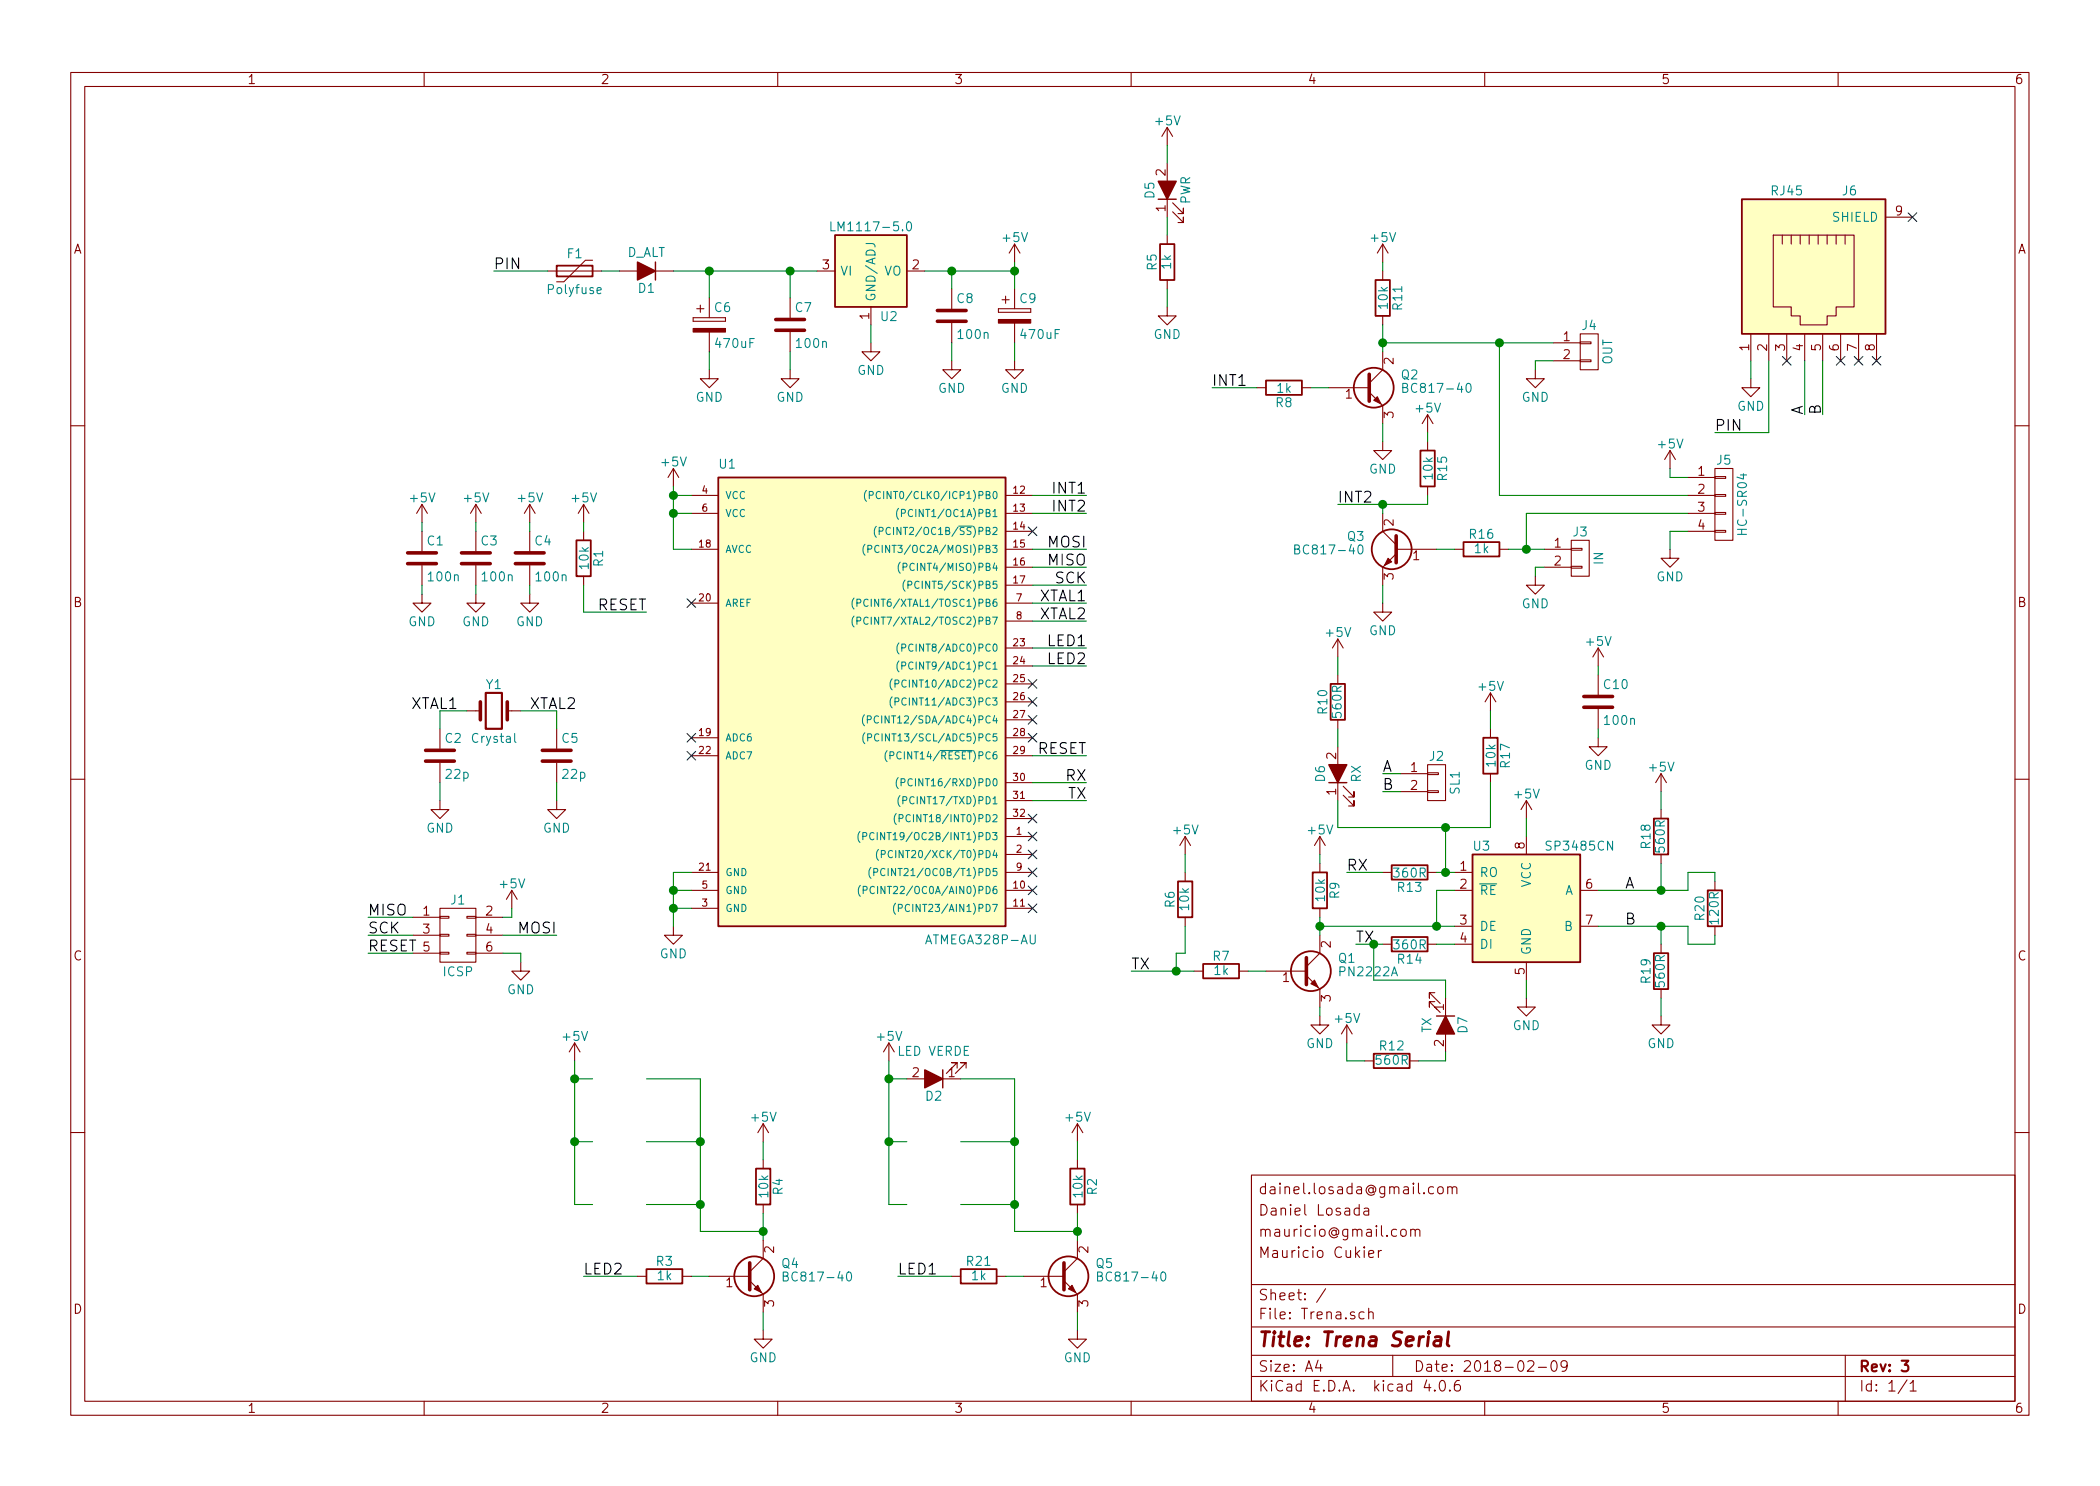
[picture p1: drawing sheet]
EESchema Schematic File Version 2
LIBS:power
LIBS:device
LIBS:transistors
LIBS:conn
LIBS:linear
LIBS:regul
LIBS:74xx
LIBS:cmos4000
LIBS:adc-dac
LIBS:memory
LIBS:xilinx
LIBS:microcontrollers
LIBS:dsp
LIBS:microchip
LIBS:analog_switches
LIBS:motorola
LIBS:texas
LIBS:intel
LIBS:audio
LIBS:interface
LIBS:digital-audio
LIBS:philips
LIBS:display
LIBS:cypress
LIBS:siliconi
LIBS:opto
LIBS:atmel
LIBS:contrib
LIBS:valves
LIBS:Trena-cache
EELAYER 25 0
EELAYER END
$Descr A4 11693 8268
encoding utf-8
Sheet 1 1
Title "Trena Serial"
Date "2018-02-09"
Rev "3"
Comp ""
Comment1 "Mauricio Cukier"
Comment2 "mauricio@gmail.com"
Comment3 "Daniel Losada"
Comment4 "dainel.losada@gmail.com"
$EndDescr
$Comp
L ATMEGA328P-AU U1
U 1 1
P 4750 3850
F 0 "U1" H 4000 5100 50  0000 L BNN
F 1 "ATMEGA328P-AU" H 5150 2450 50  0000 L BNN
F 2 "w_smd_lqfp:lqfp32" H 4750 3850 50  0001 C CIN
F 3 "" H 4750 3850 50  0001 C CNN
	1    4750 3850
	1    0    0    -1  
$EndComp
$Comp
L Polyfuse F1
U 1 1
P 3200 1500
F 0 "F1" V 3100 1500 50  0000 C CNN
F 1 "Polyfuse" V 3300 1500 50  0000 C CNN
F 2 "w_smd_resistors:r_1210" H 3250 1300 50  0001 L CNN
F 3 "" H 3200 1500 50  0001 C CNN
	1    3200 1500
	0    1    1    0   
$EndComp
$Comp
L D_ALT D1
U 1 1
P 3600 1500
F 0 "D1" H 3600 1600 50  0000 C CNN
F 1 "D_ALT" H 3600 1400 50  0000 C CNN
F 2 "w_smd_diode:do219ab" H 3600 1500 50  0001 C CNN
F 3 "" H 3600 1500 50  0001 C CNN
	1    3600 1500
	-1   0    0    1   
$EndComp
$Comp
L CP C6
U 1 1
P 3950 1800
F 0 "C6" H 3975 1900 50  0000 L CNN
F 1 "470uF" H 3975 1700 50  0000 L CNN
F 2 "w_capacitors:CP_8x11.5mm" H 3988 1650 50  0001 C CNN
F 3 "" H 3950 1800 50  0001 C CNN
	1    3950 1800
	1    0    0    -1  
$EndComp
$Comp
L GND #PWR01
U 1 1
P 3950 2050
F 0 "#PWR01" H 3950 1800 50  0001 C CNN
F 1 "GND" H 3950 1900 50  0000 C CNN
F 2 "" H 3950 2050 50  0001 C CNN
F 3 "" H 3950 2050 50  0001 C CNN
	1    3950 2050
	1    0    0    -1  
$EndComp
$Comp
L C C7
U 1 1
P 4400 1800
F 0 "C7" H 4425 1900 50  0000 L CNN
F 1 "100n" H 4425 1700 50  0000 L CNN
F 2 "w_smd_cap:c_0805" H 4438 1650 50  0001 C CNN
F 3 "" H 4400 1800 50  0001 C CNN
	1    4400 1800
	1    0    0    -1  
$EndComp
$Comp
L GND #PWR02
U 1 1
P 4400 2050
F 0 "#PWR02" H 4400 1800 50  0001 C CNN
F 1 "GND" H 4400 1900 50  0000 C CNN
F 2 "" H 4400 2050 50  0001 C CNN
F 3 "" H 4400 2050 50  0001 C CNN
	1    4400 2050
	1    0    0    -1  
$EndComp
$Comp
L LM1117-5.0 U2
U 1 1
P 4850 1500
F 0 "U2" H 4950 1250 50  0000 C CNN
F 1 "LM1117-5.0" H 4850 1750 50  0000 C CNN
F 2 "w_smd_trans:sot223" H 4850 1500 50  0001 C CNN
F 3 "" H 4850 1500 50  0001 C CNN
	1    4850 1500
	1    0    0    -1  
$EndComp
$Comp
L GND #PWR03
U 1 1
P 4850 1900
F 0 "#PWR03" H 4850 1650 50  0001 C CNN
F 1 "GND" H 4850 1750 50  0000 C CNN
F 2 "" H 4850 1900 50  0001 C CNN
F 3 "" H 4850 1900 50  0001 C CNN
	1    4850 1900
	1    0    0    -1  
$EndComp
$Comp
L C C8
U 1 1
P 5300 1750
F 0 "C8" H 5325 1850 50  0000 L CNN
F 1 "100n" H 5325 1650 50  0000 L CNN
F 2 "w_smd_cap:c_0805" H 5338 1600 50  0001 C CNN
F 3 "" H 5300 1750 50  0001 C CNN
	1    5300 1750
	1    0    0    -1  
$EndComp
$Comp
L GND #PWR04
U 1 1
P 5300 2000
F 0 "#PWR04" H 5300 1750 50  0001 C CNN
F 1 "GND" H 5300 1850 50  0000 C CNN
F 2 "" H 5300 2000 50  0001 C CNN
F 3 "" H 5300 2000 50  0001 C CNN
	1    5300 2000
	1    0    0    -1  
$EndComp
$Comp
L CP C9
U 1 1
P 5650 1750
F 0 "C9" H 5675 1850 50  0000 L CNN
F 1 "470uF" H 5675 1650 50  0000 L CNN
F 2 "w_capacitors:CP_5x7mm" H 5688 1600 50  0001 C CNN
F 3 "" H 5650 1750 50  0001 C CNN
	1    5650 1750
	1    0    0    -1  
$EndComp
$Comp
L GND #PWR05
U 1 1
P 5650 2000
F 0 "#PWR05" H 5650 1750 50  0001 C CNN
F 1 "GND" H 5650 1850 50  0000 C CNN
F 2 "" H 5650 2000 50  0001 C CNN
F 3 "" H 5650 2000 50  0001 C CNN
	1    5650 2000
	1    0    0    -1  
$EndComp
$Comp
L +5V #PWR06
U 1 1
P 5650 1450
F 0 "#PWR06" H 5650 1300 50  0001 C CNN
F 1 "+5V" H 5650 1590 50  0000 C CNN
F 2 "" H 5650 1450 50  0001 C CNN
F 3 "" H 5650 1450 50  0001 C CNN
	1    5650 1450
	1    0    0    -1  
$EndComp
$Comp
L +5V #PWR07
U 1 1
P 3750 2700
F 0 "#PWR07" H 3750 2550 50  0001 C CNN
F 1 "+5V" H 3750 2840 50  0000 C CNN
F 2 "" H 3750 2700 50  0001 C CNN
F 3 "" H 3750 2700 50  0001 C CNN
	1    3750 2700
	1    0    0    -1  
$EndComp
NoConn ~ 3850 3350
NoConn ~ 3850 4100
NoConn ~ 3850 4200
$Comp
L GND #PWR08
U 1 1
P 3750 5150
F 0 "#PWR08" H 3750 4900 50  0001 C CNN
F 1 "GND" H 3750 5000 50  0000 C CNN
F 2 "" H 3750 5150 50  0001 C CNN
F 3 "" H 3750 5150 50  0001 C CNN
	1    3750 5150
	1    0    0    -1  
$EndComp
NoConn ~ 5750 2950
Text Label 6050 3050 2    60   ~ 0
MOSI
Text Label 6050 3150 2    60   ~ 0
MISO
Text Label 6050 3250 2    60   ~ 0
SCK
Text Label 6050 4200 2    60   ~ 0
RESET
Text Label 6050 4350 2    60   ~ 0
RX
Text Label 6050 4450 2    60   ~ 0
TX
Text Label 6050 2850 2    60   ~ 0
INT2
NoConn ~ 5750 4850
NoConn ~ 5750 4750
NoConn ~ 5750 4650
NoConn ~ 5750 4550
$Comp
L C C4
U 1 1
P 2950 3100
F 0 "C4" H 2975 3200 50  0000 L CNN
F 1 "100n" H 2975 3000 50  0000 L CNN
F 2 "w_smd_cap:c_0805" H 2988 2950 50  0001 C CNN
F 3 "" H 2950 3100 50  0001 C CNN
	1    2950 3100
	1    0    0    -1  
$EndComp
$Comp
L GND #PWR09
U 1 1
P 2950 3300
F 0 "#PWR09" H 2950 3050 50  0001 C CNN
F 1 "GND" H 2950 3150 50  0000 C CNN
F 2 "" H 2950 3300 50  0001 C CNN
F 3 "" H 2950 3300 50  0001 C CNN
	1    2950 3300
	1    0    0    -1  
$EndComp
$Comp
L +5V #PWR010
U 1 1
P 2950 2900
F 0 "#PWR010" H 2950 2750 50  0001 C CNN
F 1 "+5V" H 2950 3040 50  0000 C CNN
F 2 "" H 2950 2900 50  0001 C CNN
F 3 "" H 2950 2900 50  0001 C CNN
	1    2950 2900
	1    0    0    -1  
$EndComp
$Comp
L C C3
U 1 1
P 2650 3100
F 0 "C3" H 2675 3200 50  0000 L CNN
F 1 "100n" H 2675 3000 50  0000 L CNN
F 2 "w_smd_cap:c_0805" H 2688 2950 50  0001 C CNN
F 3 "" H 2650 3100 50  0001 C CNN
	1    2650 3100
	1    0    0    -1  
$EndComp
$Comp
L GND #PWR011
U 1 1
P 2650 3300
F 0 "#PWR011" H 2650 3050 50  0001 C CNN
F 1 "GND" H 2650 3150 50  0000 C CNN
F 2 "" H 2650 3300 50  0001 C CNN
F 3 "" H 2650 3300 50  0001 C CNN
	1    2650 3300
	1    0    0    -1  
$EndComp
$Comp
L +5V #PWR012
U 1 1
P 2650 2900
F 0 "#PWR012" H 2650 2750 50  0001 C CNN
F 1 "+5V" H 2650 3040 50  0000 C CNN
F 2 "" H 2650 2900 50  0001 C CNN
F 3 "" H 2650 2900 50  0001 C CNN
	1    2650 2900
	1    0    0    -1  
$EndComp
$Comp
L C C1
U 1 1
P 2350 3100
F 0 "C1" H 2375 3200 50  0000 L CNN
F 1 "100n" H 2375 3000 50  0000 L CNN
F 2 "w_smd_cap:c_0805" H 2388 2950 50  0001 C CNN
F 3 "" H 2350 3100 50  0001 C CNN
	1    2350 3100
	1    0    0    -1  
$EndComp
$Comp
L GND #PWR013
U 1 1
P 2350 3300
F 0 "#PWR013" H 2350 3050 50  0001 C CNN
F 1 "GND" H 2350 3150 50  0000 C CNN
F 2 "" H 2350 3300 50  0001 C CNN
F 3 "" H 2350 3300 50  0001 C CNN
	1    2350 3300
	1    0    0    -1  
$EndComp
$Comp
L +5V #PWR014
U 1 1
P 2350 2900
F 0 "#PWR014" H 2350 2750 50  0001 C CNN
F 1 "+5V" H 2350 3040 50  0000 C CNN
F 2 "" H 2350 2900 50  0001 C CNN
F 3 "" H 2350 2900 50  0001 C CNN
	1    2350 2900
	1    0    0    -1  
$EndComp
$Comp
L Crystal Y1
U 1 1
P 2750 3950
F 0 "Y1" H 2750 4100 50  0000 C CNN
F 1 "Crystal" H 2750 3800 50  0000 C CNN
F 2 "w_crystal:crystal_hc-49%2fsmd" H 2750 3950 50  0001 C CNN
F 3 "" H 2750 3950 50  0001 C CNN
	1    2750 3950
	1    0    0    -1  
$EndComp
$Comp
L C C2
U 1 1
P 2450 4200
F 0 "C2" H 2475 4300 50  0000 L CNN
F 1 "22p" H 2475 4100 50  0000 L CNN
F 2 "w_smd_cap:c_0805" H 2488 4050 50  0001 C CNN
F 3 "" H 2450 4200 50  0001 C CNN
	1    2450 4200
	1    0    0    -1  
$EndComp
$Comp
L GND #PWR015
U 1 1
P 2450 4450
F 0 "#PWR015" H 2450 4200 50  0001 C CNN
F 1 "GND" H 2450 4300 50  0000 C CNN
F 2 "" H 2450 4450 50  0001 C CNN
F 3 "" H 2450 4450 50  0001 C CNN
	1    2450 4450
	1    0    0    -1  
$EndComp
$Comp
L C C5
U 1 1
P 3100 4200
F 0 "C5" H 3125 4300 50  0000 L CNN
F 1 "22p" H 3125 4100 50  0000 L CNN
F 2 "w_smd_cap:c_0805" H 3138 4050 50  0001 C CNN
F 3 "" H 3100 4200 50  0001 C CNN
	1    3100 4200
	1    0    0    -1  
$EndComp
$Comp
L GND #PWR016
U 1 1
P 3100 4450
F 0 "#PWR016" H 3100 4200 50  0001 C CNN
F 1 "GND" H 3100 4300 50  0000 C CNN
F 2 "" H 3100 4450 50  0001 C CNN
F 3 "" H 3100 4450 50  0001 C CNN
	1    3100 4450
	1    0    0    -1  
$EndComp
Text Label 2950 3950 0    60   ~ 0
XTAL2
Text Label 2550 3950 2    60   ~ 0
XTAL1
Text Label 6050 3350 2    60   ~ 0
XTAL1
Text Label 6050 3450 2    60   ~ 0
XTAL2
$Comp
L CONN_02X03 J1
U 1 1
P 2550 5200
F 0 "J1" H 2550 5400 50  0000 C CNN
F 1 "ICSP" H 2550 5000 50  0000 C CNN
F 2 "w_pin_strip:pin_strip_3x2" H 2550 4000 50  0001 C CNN
F 3 "" H 2550 4000 50  0001 C CNN
	1    2550 5200
	1    0    0    -1  
$EndComp
Text Label 2050 5100 0    60   ~ 0
MISO
Text Label 3100 5200 2    60   ~ 0
MOSI
$Comp
L GND #PWR017
U 1 1
P 2900 5350
F 0 "#PWR017" H 2900 5100 50  0001 C CNN
F 1 "GND" H 2900 5200 50  0000 C CNN
F 2 "" H 2900 5350 50  0001 C CNN
F 3 "" H 2900 5350 50  0001 C CNN
	1    2900 5350
	1    0    0    -1  
$EndComp
$Comp
L +5V #PWR018
U 1 1
P 2850 5050
F 0 "#PWR018" H 2850 4900 50  0001 C CNN
F 1 "+5V" H 2850 5190 50  0000 C CNN
F 2 "" H 2850 5050 50  0001 C CNN
F 3 "" H 2850 5050 50  0001 C CNN
	1    2850 5050
	1    0    0    -1  
$EndComp
Text Label 2050 5200 0    60   ~ 0
SCK
Text Label 2050 5300 0    60   ~ 0
RESET
$Comp
L R R1
U 1 1
P 3250 3100
F 0 "R1" V 3330 3100 50  0000 C CNN
F 1 "10k" V 3250 3100 50  0000 C CNN
F 2 "w_smd_resistors:r_0805" V 3180 3100 50  0001 C CNN
F 3 "" H 3250 3100 50  0001 C CNN
	1    3250 3100
	1    0    0    -1  
$EndComp
$Comp
L +5V #PWR019
U 1 1
P 3250 2900
F 0 "#PWR019" H 3250 2750 50  0001 C CNN
F 1 "+5V" H 3250 3040 50  0000 C CNN
F 2 "" H 3250 2900 50  0001 C CNN
F 3 "" H 3250 2900 50  0001 C CNN
	1    3250 2900
	1    0    0    -1  
$EndComp
Text Label 3600 3400 2    60   ~ 0
RESET
$Comp
L Q_NPN_BCE Q2
U 1 1
P 7600 2150
F 0 "Q2" H 7800 2225 50  0000 L CNN
F 1 "BC817-40" H 7800 2150 50  0000 L CNN
F 2 "w_smd_trans:sot23" H 7800 2075 50  0001 L CIN
F 3 "" H 7600 2150 50  0001 L CNN
	1    7600 2150
	1    0    0    -1  
$EndComp
$Comp
L R R8
U 1 1
P 7150 2150
F 0 "R8" V 7230 2150 50  0000 C CNN
F 1 "1k" V 7150 2150 50  0000 C CNN
F 2 "w_smd_resistors:r_0805" V 7080 2150 50  0001 C CNN
F 3 "" H 7150 2150 50  0001 C CNN
	1    7150 2150
	0    1    1    0   
$EndComp
$Comp
L GND #PWR020
U 1 1
P 7700 2450
F 0 "#PWR020" H 7700 2200 50  0001 C CNN
F 1 "GND" H 7700 2300 50  0000 C CNN
F 2 "" H 7700 2450 50  0001 C CNN
F 3 "" H 7700 2450 50  0001 C CNN
	1    7700 2450
	1    0    0    -1  
$EndComp
$Comp
L R R11
U 1 1
P 7700 1650
F 0 "R11" V 7780 1650 50  0000 C CNN
F 1 "10k" V 7700 1650 50  0000 C CNN
F 2 "w_smd_resistors:r_0805" V 7630 1650 50  0001 C CNN
F 3 "" H 7700 1650 50  0001 C CNN
	1    7700 1650
	1    0    0    -1  
$EndComp
$Comp
L +5V #PWR021
U 1 1
P 7700 1450
F 0 "#PWR021" H 7700 1300 50  0001 C CNN
F 1 "+5V" H 7700 1590 50  0000 C CNN
F 2 "" H 7700 1450 50  0001 C CNN
F 3 "" H 7700 1450 50  0001 C CNN
	1    7700 1450
	1    0    0    -1  
$EndComp
$Comp
L Q_NPN_BCE Q1
U 1 1
P 7250 5400
F 0 "Q1" H 7450 5475 50  0000 L CNN
F 1 "PN2222A" H 7450 5400 50  0000 L CNN
F 2 "w_smd_trans:sot23" H 7450 5325 50  0001 L CIN
F 3 "" H 7250 5400 50  0001 L CNN
	1    7250 5400
	1    0    0    -1  
$EndComp
Text Label 6050 2750 2    60   ~ 0
INT1
NoConn ~ 5750 4950
NoConn ~ 5750 5050
Text Label 6750 2150 0    60   ~ 0
INT1
$Comp
L Q_NPN_BCE Q3
U 1 1
P 7800 3050
F 0 "Q3" H 8000 3125 50  0000 L CNN
F 1 "BC817-40" H 8000 3050 50  0000 L CNN
F 2 "w_smd_trans:sot23" H 8000 2975 50  0001 L CIN
F 3 "" H 7800 3050 50  0001 L CNN
	1    7800 3050
	-1   0    0    -1  
$EndComp
$Comp
L R R16
U 1 1
P 8250 3050
F 0 "R16" V 8330 3050 50  0000 C CNN
F 1 "1k" V 8250 3050 50  0000 C CNN
F 2 "w_smd_resistors:r_0805" V 8180 3050 50  0001 C CNN
F 3 "" H 8250 3050 50  0001 C CNN
	1    8250 3050
	0    -1   -1   0   
$EndComp
$Comp
L GND #PWR022
U 1 1
P 7700 3350
F 0 "#PWR022" H 7700 3100 50  0001 C CNN
F 1 "GND" H 7700 3200 50  0000 C CNN
F 2 "" H 7700 3350 50  0001 C CNN
F 3 "" H 7700 3350 50  0001 C CNN
	1    7700 3350
	1    0    0    -1  
$EndComp
$Comp
L R R15
U 1 1
P 7950 2600
F 0 "R15" V 8030 2600 50  0000 C CNN
F 1 "10k" V 7950 2600 50  0000 C CNN
F 2 "w_smd_resistors:r_0805" V 7880 2600 50  0001 C CNN
F 3 "" H 7950 2600 50  0001 C CNN
	1    7950 2600
	1    0    0    -1  
$EndComp
$Comp
L +5V #PWR023
U 1 1
P 7950 2400
F 0 "#PWR023" H 7950 2250 50  0001 C CNN
F 1 "+5V" H 7950 2540 50  0000 C CNN
F 2 "" H 7950 2400 50  0001 C CNN
F 3 "" H 7950 2400 50  0001 C CNN
	1    7950 2400
	1    0    0    -1  
$EndComp
Text Label 7450 2800 0    60   ~ 0
INT2
$Comp
L R R7
U 1 1
P 6800 5400
F 0 "R7" V 6880 5400 50  0000 C CNN
F 1 "1k" V 6800 5400 50  0000 C CNN
F 2 "w_smd_resistors:r_0805" V 6730 5400 50  0001 C CNN
F 3 "" H 6800 5400 50  0001 C CNN
	1    6800 5400
	0    -1   -1   0   
$EndComp
Text Label 6300 5400 0    60   ~ 0
TX
$Comp
L GND #PWR024
U 1 1
P 7350 5650
F 0 "#PWR024" H 7350 5400 50  0001 C CNN
F 1 "GND" H 7350 5500 50  0000 C CNN
F 2 "" H 7350 5650 50  0001 C CNN
F 3 "" H 7350 5650 50  0001 C CNN
	1    7350 5650
	1    0    0    -1  
$EndComp
$Comp
L R R9
U 1 1
P 7350 4950
F 0 "R9" V 7430 4950 50  0000 C CNN
F 1 "10k" V 7350 4950 50  0000 C CNN
F 2 "w_smd_resistors:r_0805" V 7280 4950 50  0001 C CNN
F 3 "" H 7350 4950 50  0001 C CNN
	1    7350 4950
	1    0    0    -1  
$EndComp
$Comp
L +5V #PWR025
U 1 1
P 7350 4750
F 0 "#PWR025" H 7350 4600 50  0001 C CNN
F 1 "+5V" H 7350 4890 50  0000 C CNN
F 2 "" H 7350 4750 50  0001 C CNN
F 3 "" H 7350 4750 50  0001 C CNN
	1    7350 4750
	1    0    0    -1  
$EndComp
$Comp
L SP3485CN U3
U 1 1
P 8500 5050
F 0 "U3" H 8200 5400 50  0000 L CNN
F 1 "SP3485CN" H 8600 5400 50  0000 L CNN
F 2 "w_smd_dil:so-8" H 9550 4700 50  0001 C CIN
F 3 "" H 8500 5050 50  0001 C CNN
	1    8500 5050
	1    0    0    -1  
$EndComp
$Comp
L R R13
U 1 1
P 7850 4850
F 0 "R13" V 7930 4850 50  0000 C CNN
F 1 "360R" V 7850 4850 50  0000 C CNN
F 2 "w_smd_resistors:r_0805" V 7780 4850 50  0001 C CNN
F 3 "" H 7850 4850 50  0001 C CNN
	1    7850 4850
	0    1    1    0   
$EndComp
$Comp
L R R14
U 1 1
P 7850 5250
F 0 "R14" V 7930 5250 50  0000 C CNN
F 1 "360R" V 7850 5250 50  0000 C CNN
F 2 "w_smd_resistors:r_0805" V 7780 5250 50  0001 C CNN
F 3 "" H 7850 5250 50  0001 C CNN
	1    7850 5250
	0    1    1    0   
$EndComp
Text Label 7550 5250 0    60   ~ 0
TX
Text Label 7500 4850 0    60   ~ 0
RX
$Comp
L GND #PWR026
U 1 1
P 8500 5550
F 0 "#PWR026" H 8500 5300 50  0001 C CNN
F 1 "GND" H 8500 5400 50  0000 C CNN
F 2 "" H 8500 5550 50  0001 C CNN
F 3 "" H 8500 5550 50  0001 C CNN
	1    8500 5550
	1    0    0    -1  
$EndComp
$Comp
L +5V #PWR027
U 1 1
P 8500 4550
F 0 "#PWR027" H 8500 4400 50  0001 C CNN
F 1 "+5V" H 8500 4690 50  0000 C CNN
F 2 "" H 8500 4550 50  0001 C CNN
F 3 "" H 8500 4550 50  0001 C CNN
	1    8500 4550
	1    0    0    -1  
$EndComp
$Comp
L C C10
U 1 1
P 8900 3900
F 0 "C10" H 8925 4000 50  0000 L CNN
F 1 "100n" H 8925 3800 50  0000 L CNN
F 2 "w_smd_cap:c_0805" H 8938 3750 50  0001 C CNN
F 3 "" H 8900 3900 50  0001 C CNN
	1    8900 3900
	1    0    0    -1  
$EndComp
$Comp
L GND #PWR028
U 1 1
P 8900 4100
F 0 "#PWR028" H 8900 3850 50  0001 C CNN
F 1 "GND" H 8900 3950 50  0000 C CNN
F 2 "" H 8900 4100 50  0001 C CNN
F 3 "" H 8900 4100 50  0001 C CNN
	1    8900 4100
	1    0    0    -1  
$EndComp
$Comp
L +5V #PWR029
U 1 1
P 8900 3700
F 0 "#PWR029" H 8900 3550 50  0001 C CNN
F 1 "+5V" H 8900 3840 50  0000 C CNN
F 2 "" H 8900 3700 50  0001 C CNN
F 3 "" H 8900 3700 50  0001 C CNN
	1    8900 3700
	1    0    0    -1  
$EndComp
$Comp
L R R18
U 1 1
P 9250 4650
F 0 "R18" V 9330 4650 50  0000 C CNN
F 1 "560R" V 9250 4650 50  0000 C CNN
F 2 "w_smd_resistors:r_0805" V 9180 4650 50  0001 C CNN
F 3 "" H 9250 4650 50  0001 C CNN
	1    9250 4650
	-1   0    0    1   
$EndComp
$Comp
L +5V #PWR030
U 1 1
P 9250 4400
F 0 "#PWR030" H 9250 4250 50  0001 C CNN
F 1 "+5V" H 9250 4540 50  0000 C CNN
F 2 "" H 9250 4400 50  0001 C CNN
F 3 "" H 9250 4400 50  0001 C CNN
	1    9250 4400
	1    0    0    -1  
$EndComp
$Comp
L R R20
U 1 1
P 9550 5050
F 0 "R20" V 9630 5050 50  0000 C CNN
F 1 "120R" V 9550 5050 50  0000 C CNN
F 2 "w_smd_resistors:r_0805" V 9480 5050 50  0001 C CNN
F 3 "" H 9550 5050 50  0001 C CNN
	1    9550 5050
	-1   0    0    1   
$EndComp
$Comp
L R R19
U 1 1
P 9250 5400
F 0 "R19" V 9330 5400 50  0000 C CNN
F 1 "560R" V 9250 5400 50  0000 C CNN
F 2 "w_smd_resistors:r_0805" V 9180 5400 50  0001 C CNN
F 3 "" H 9250 5400 50  0001 C CNN
	1    9250 5400
	-1   0    0    1   
$EndComp
$Comp
L GND #PWR031
U 1 1
P 9250 5650
F 0 "#PWR031" H 9250 5400 50  0001 C CNN
F 1 "GND" H 9250 5500 50  0000 C CNN
F 2 "" H 9250 5650 50  0001 C CNN
F 3 "" H 9250 5650 50  0001 C CNN
	1    9250 5650
	1    0    0    -1  
$EndComp
Text Label 9050 4950 0    60   ~ 0
A
Text Label 9050 5150 0    60   ~ 0
B
$Comp
L CONN_01X02 J2
U 1 1
P 8000 4350
F 0 "J2" H 8000 4500 50  0000 C CNN
F 1 "SL1" V 8100 4350 50  0000 C CNN
F 2 "w_pin_strip:pin_socket_2" H 8000 4350 50  0001 C CNN
F 3 "" H 8000 4350 50  0001 C CNN
	1    8000 4350
	1    0    0    -1  
$EndComp
Text Label 7700 4300 0    60   ~ 0
A
Text Label 7700 4400 0    60   ~ 0
B
$Comp
L CONN_01X02 J4
U 1 1
P 8850 1950
F 0 "J4" H 8850 2100 50  0000 C CNN
F 1 "OUT" V 8950 1950 50  0000 C CNN
F 2 "w_pin_strip:pin_socket_2" H 8850 1950 50  0001 C CNN
F 3 "" H 8850 1950 50  0001 C CNN
	1    8850 1950
	1    0    0    -1  
$EndComp
$Comp
L GND #PWR032
U 1 1
P 8550 2050
F 0 "#PWR032" H 8550 1800 50  0001 C CNN
F 1 "GND" H 8550 1900 50  0000 C CNN
F 2 "" H 8550 2050 50  0001 C CNN
F 3 "" H 8550 2050 50  0001 C CNN
	1    8550 2050
	1    0    0    -1  
$EndComp
$Comp
L CONN_01X02 J3
U 1 1
P 8800 3100
F 0 "J3" H 8800 3250 50  0000 C CNN
F 1 "IN" V 8900 3100 50  0000 C CNN
F 2 "w_pin_strip:pin_socket_2" H 8800 3100 50  0001 C CNN
F 3 "" H 8800 3100 50  0001 C CNN
	1    8800 3100
	1    0    0    -1  
$EndComp
$Comp
L GND #PWR033
U 1 1
P 8550 3200
F 0 "#PWR033" H 8550 2950 50  0001 C CNN
F 1 "GND" H 8550 3050 50  0000 C CNN
F 2 "" H 8550 3200 50  0001 C CNN
F 3 "" H 8550 3200 50  0001 C CNN
	1    8550 3200
	1    0    0    -1  
$EndComp
Text Label 6050 3600 2    60   ~ 0
LED1
Text Label 6050 3700 2    60   ~ 0
LED2
$Comp
L LED_ALT D2
U 1 1
P 5200 6000
F 0 "D2" H 5200 6100 50  0000 C CNN
F 1 "LED VERDE" H 5200 5850 50  0000 C CNN
F 2 "w_smd_leds:Led_0805" H 5200 6000 50  0001 C CNN
F 3 "" H 5200 6000 50  0001 C CNN
	1    5200 6000
	-1   0    0    1   
$EndComp
Text Label 5000 7100 0    60   ~ 0
LED1
$Comp
L LED_ALT D7
U 1 1
P 8050 5700
F 0 "D7" H 8050 5800 50  0000 C CNN
F 1 "TX" H 8050 5600 50  0000 C CNN
F 2 "w_smd_leds:Led_0805" H 8050 5700 50  0001 C CNN
F 3 "" H 8050 5700 50  0001 C CNN
	1    8050 5700
	0    1    1    0   
$EndComp
$Comp
L R R10
U 1 1
P 7450 3900
F 0 "R10" V 7530 3900 50  0000 C CNN
F 1 "560R" V 7450 3900 50  0000 C CNN
F 2 "w_smd_resistors:r_0805" V 7380 3900 50  0001 C CNN
F 3 "" H 7450 3900 50  0001 C CNN
	1    7450 3900
	-1   0    0    1   
$EndComp
$Comp
L +5V #PWR034
U 1 1
P 7450 3650
F 0 "#PWR034" H 7450 3500 50  0001 C CNN
F 1 "+5V" H 7450 3790 50  0000 C CNN
F 2 "" H 7450 3650 50  0001 C CNN
F 3 "" H 7450 3650 50  0001 C CNN
	1    7450 3650
	1    0    0    -1  
$EndComp
$Comp
L R R17
U 1 1
P 8300 4200
F 0 "R17" V 8380 4200 50  0000 C CNN
F 1 "10k" V 8300 4200 50  0000 C CNN
F 2 "w_smd_resistors:r_0805" V 8230 4200 50  0001 C CNN
F 3 "" H 8300 4200 50  0001 C CNN
	1    8300 4200
	1    0    0    -1  
$EndComp
$Comp
L +5V #PWR035
U 1 1
P 8300 3950
F 0 "#PWR035" H 8300 3800 50  0001 C CNN
F 1 "+5V" H 8300 4090 50  0000 C CNN
F 2 "" H 8300 3950 50  0001 C CNN
F 3 "" H 8300 3950 50  0001 C CNN
	1    8300 3950
	1    0    0    -1  
$EndComp
$Comp
L LED_ALT D6
U 1 1
P 7450 4300
F 0 "D6" H 7450 4400 50  0000 C CNN
F 1 "RX" H 7450 4200 50  0000 C CNN
F 2 "w_smd_leds:Led_0805" H 7450 4300 50  0001 C CNN
F 3 "" H 7450 4300 50  0001 C CNN
	1    7450 4300
	0    -1   -1   0   
$EndComp
$Comp
L R R12
U 1 1
P 7750 5900
F 0 "R12" V 7830 5900 50  0000 C CNN
F 1 "560R" V 7750 5900 50  0000 C CNN
F 2 "w_smd_resistors:r_0805" V 7680 5900 50  0001 C CNN
F 3 "" H 7750 5900 50  0001 C CNN
	1    7750 5900
	0    -1   -1   0   
$EndComp
$Comp
L +5V #PWR036
U 1 1
P 7500 5800
F 0 "#PWR036" H 7500 5650 50  0001 C CNN
F 1 "+5V" H 7500 5940 50  0000 C CNN
F 2 "" H 7500 5800 50  0001 C CNN
F 3 "" H 7500 5800 50  0001 C CNN
	1    7500 5800
	1    0    0    -1  
$EndComp
$Comp
L R R6
U 1 1
P 6600 5000
F 0 "R6" V 6680 5000 50  0000 C CNN
F 1 "10k" V 6600 5000 50  0000 C CNN
F 2 "w_smd_resistors:r_0805" V 6530 5000 50  0001 C CNN
F 3 "" H 6600 5000 50  0001 C CNN
	1    6600 5000
	-1   0    0    1   
$EndComp
$Comp
L +5V #PWR037
U 1 1
P 6600 4750
F 0 "#PWR037" H 6600 4600 50  0001 C CNN
F 1 "+5V" H 6600 4890 50  0000 C CNN
F 2 "" H 6600 4750 50  0001 C CNN
F 3 "" H 6600 4750 50  0001 C CNN
	1    6600 4750
	1    0    0    -1  
$EndComp
$Comp
L RJ45 J6
U 1 1
P 10100 1550
F 0 "J6" H 10300 2050 50  0000 C CNN
F 1 "RJ45" H 9950 2050 50  0000 C CNN
F 2 "w_conn_pc:rj45-shield" H 10100 1550 50  0001 C CNN
F 3 "" H 10100 1550 50  0001 C CNN
	1    10100 1550
	1    0    0    -1  
$EndComp
Text Label 10050 2300 1    60   ~ 0
A
Text Label 10150 2300 1    60   ~ 0
B
$Comp
L GND #PWR038
U 1 1
P 9750 2100
F 0 "#PWR038" H 9750 1850 50  0001 C CNN
F 1 "GND" H 9750 1950 50  0000 C CNN
F 2 "" H 9750 2100 50  0001 C CNN
F 3 "" H 9750 2100 50  0001 C CNN
	1    9750 2100
	1    0    0    -1  
$EndComp
Text Label 2750 1500 0    60   ~ 0
PIN
Text Label 9550 2400 0    60   ~ 0
PIN
NoConn ~ 9950 2000
NoConn ~ 10250 2000
NoConn ~ 10350 2000
NoConn ~ 10450 2000
$Comp
L LED_ALT D5
U 1 1
P 6500 1050
F 0 "D5" H 6500 1150 50  0000 C CNN
F 1 "PWR" H 6500 950 50  0000 C CNN
F 2 "w_smd_leds:Led_0805" H 6500 1050 50  0001 C CNN
F 3 "" H 6500 1050 50  0001 C CNN
	1    6500 1050
	0    -1   -1   0   
$EndComp
$Comp
L R R5
U 1 1
P 6500 1450
F 0 "R5" V 6580 1450 50  0000 C CNN
F 1 "1k" V 6500 1450 50  0000 C CNN
F 2 "w_smd_resistors:r_0805" V 6430 1450 50  0001 C CNN
F 3 "" H 6500 1450 50  0001 C CNN
	1    6500 1450
	-1   0    0    1   
$EndComp
$Comp
L GND #PWR039
U 1 1
P 6500 1700
F 0 "#PWR039" H 6500 1450 50  0001 C CNN
F 1 "GND" H 6500 1550 50  0000 C CNN
F 2 "" H 6500 1700 50  0001 C CNN
F 3 "" H 6500 1700 50  0001 C CNN
	1    6500 1700
	1    0    0    -1  
$EndComp
$Comp
L +5V #PWR040
U 1 1
P 6500 800
F 0 "#PWR040" H 6500 650 50  0001 C CNN
F 1 "+5V" H 6500 940 50  0000 C CNN
F 2 "" H 6500 800 50  0001 C CNN
F 3 "" H 6500 800 50  0001 C CNN
	1    6500 800 
	1    0    0    -1  
$EndComp
$Comp
L CONN_01X04 J5
U 1 1
P 9600 2800
F 0 "J5" H 9600 3050 50  0000 C CNN
F 1 "HC-SR04" V 9700 2800 50  0000 C CNN
F 2 "w_pin_strip:pin_socket_4" H 9600 2800 50  0001 C CNN
F 3 "" H 9600 2800 50  0001 C CNN
	1    9600 2800
	1    0    0    -1  
$EndComp
$Comp
L +5V #PWR041
U 1 1
P 9300 2600
F 0 "#PWR041" H 9300 2450 50  0001 C CNN
F 1 "+5V" H 9300 2740 50  0000 C CNN
F 2 "" H 9300 2600 50  0001 C CNN
F 3 "" H 9300 2600 50  0001 C CNN
	1    9300 2600
	1    0    0    -1  
$EndComp
$Comp
L GND #PWR042
U 1 1
P 9300 3050
F 0 "#PWR042" H 9300 2800 50  0001 C CNN
F 1 "GND" H 9300 2900 50  0000 C CNN
F 2 "" H 9300 3050 50  0001 C CNN
F 3 "" H 9300 3050 50  0001 C CNN
	1    9300 3050
	1    0    0    -1  
$EndComp
NoConn ~ 10650 1200
NoConn ~ 5750 4100
NoConn ~ 5750 4000
NoConn ~ 5750 3900
NoConn ~ 5750 3800
$Comp
L Q_NPN_BCE Q5
U 1 1
P 5900 7100
F 0 "Q5" H 6100 7175 50  0000 L CNN
F 1 "BC817-40" H 6100 7100 50  0000 L CNN
F 2 "w_smd_trans:sot23" H 6100 7025 50  0001 L CIN
F 3 "" H 5900 7100 50  0001 L CNN
	1    5900 7100
	1    0    0    -1  
$EndComp
$Comp
L R R21
U 1 1
P 5450 7100
F 0 "R21" V 5530 7100 50  0000 C CNN
F 1 "1k" V 5450 7100 50  0000 C CNN
F 2 "w_smd_resistors:r_0805" V 5380 7100 50  0001 C CNN
F 3 "" H 5450 7100 50  0001 C CNN
	1    5450 7100
	0    -1   -1   0   
$EndComp
$Comp
L GND #PWR043
U 1 1
P 6000 7400
F 0 "#PWR043" H 6000 7150 50  0001 C CNN
F 1 "GND" H 6000 7250 50  0000 C CNN
F 2 "" H 6000 7400 50  0001 C CNN
F 3 "" H 6000 7400 50  0001 C CNN
	1    6000 7400
	1    0    0    -1  
$EndComp
$Comp
L +5V #PWR044
U 1 1
P 6000 6350
F 0 "#PWR044" H 6000 6200 50  0001 C CNN
F 1 "+5V" H 6000 6490 50  0000 C CNN
F 2 "" H 6000 6350 50  0001 C CNN
F 3 "" H 6000 6350 50  0001 C CNN
	1    6000 6350
	1    0    0    -1  
$EndComp
$Comp
L GND #PWR045
U 1 1
P 4250 7400
F 0 "#PWR045" H 4250 7150 50  0001 C CNN
F 1 "GND" H 4250 7250 50  0000 C CNN
F 2 "" H 4250 7400 50  0001 C CNN
F 3 "" H 4250 7400 50  0001 C CNN
	1    4250 7400
	1    0    0    -1  
$EndComp
$Comp
L R R2
U 1 1
P 6000 6600
F 0 "R2" V 6080 6600 50  0000 C CNN
F 1 "10k" V 6000 6600 50  0000 C CNN
F 2 "w_smd_resistors:r_0805" V 5930 6600 50  0001 C CNN
F 3 "" H 6000 6600 50  0001 C CNN
	1    6000 6600
	1    0    0    -1  
$EndComp
$Comp
L +5V #PWR046
U 1 1
P 4250 6350
F 0 "#PWR046" H 4250 6200 50  0001 C CNN
F 1 "+5V" H 4250 6490 50  0000 C CNN
F 2 "" H 4250 6350 50  0001 C CNN
F 3 "" H 4250 6350 50  0001 C CNN
	1    4250 6350
	1    0    0    -1  
$EndComp
$Comp
L R R4
U 1 1
P 4250 6600
F 0 "R4" V 4330 6600 50  0000 C CNN
F 1 "10k" V 4250 6600 50  0000 C CNN
F 2 "w_smd_resistors:r_0805" V 4180 6600 50  0001 C CNN
F 3 "" H 4250 6600 50  0001 C CNN
	1    4250 6600
	1    0    0    -1  
$EndComp
Wire Wire Line
	3050 1500 2750 1500
Wire Wire Line
	3350 1500 3450 1500
Wire Wire Line
	3950 1650 3950 1500
Wire Wire Line
	3750 1500 4550 1500
Wire Wire Line
	3950 2050 3950 1950
Wire Wire Line
	4400 2050 4400 1950
Wire Wire Line
	4400 1500 4400 1650
Connection ~ 3950 1500
Wire Wire Line
	4850 1900 4850 1800
Connection ~ 4400 1500
Wire Wire Line
	5300 2000 5300 1900
Wire Wire Line
	5300 1600 5300 1500
Wire Wire Line
	5150 1500 5650 1500
Wire Wire Line
	5650 2000 5650 1900
Wire Wire Line
	5650 1450 5650 1600
Connection ~ 5300 1500
Connection ~ 5650 1500
Wire Wire Line
	3750 2850 3850 2850
Wire Wire Line
	3750 2700 3750 3050
Wire Wire Line
	3850 2750 3750 2750
Connection ~ 3750 2750
Wire Wire Line
	3750 3050 3850 3050
Connection ~ 3750 2850
Wire Wire Line
	3750 4850 3750 5150
Wire Wire Line
	3750 4850 3850 4850
Wire Wire Line
	3850 4950 3750 4950
Connection ~ 3750 4950
Wire Wire Line
	3850 5050 3750 5050
Connection ~ 3750 5050
Wire Wire Line
	6050 3050 5750 3050
Wire Wire Line
	6050 3150 5750 3150
Wire Wire Line
	6050 3250 5750 3250
Wire Wire Line
	6050 4200 5750 4200
Wire Wire Line
	6050 4350 5750 4350
Wire Wire Line
	6050 4450 5750 4450
Wire Wire Line
	2950 3300 2950 3250
Wire Wire Line
	2950 2950 2950 2900
Wire Wire Line
	2650 3300 2650 3250
Wire Wire Line
	2650 2950 2650 2900
Wire Wire Line
	2350 3300 2350 3250
Wire Wire Line
	2350 2950 2350 2900
Wire Wire Line
	2450 4050 2450 3950
Wire Wire Line
	2450 3950 2600 3950
Wire Wire Line
	2450 4450 2450 4350
Wire Wire Line
	3100 4050 3100 3950
Wire Wire Line
	3100 4450 3100 4350
Wire Wire Line
	3100 3950 2900 3950
Wire Wire Line
	6050 3350 5750 3350
Wire Wire Line
	6050 3450 5750 3450
Wire Wire Line
	2050 5100 2300 5100
Wire Wire Line
	2050 5200 2300 5200
Wire Wire Line
	2050 5300 2300 5300
Wire Wire Line
	3100 5200 2800 5200
Wire Wire Line
	2900 5350 2900 5300
Wire Wire Line
	2900 5300 2800 5300
Wire Wire Line
	2850 5050 2850 5100
Wire Wire Line
	2850 5100 2800 5100
Wire Wire Line
	3250 2900 3250 2950
Wire Wire Line
	3250 3250 3250 3400
Wire Wire Line
	3250 3400 3600 3400
Wire Wire Line
	7400 2150 7300 2150
Wire Wire Line
	7700 2450 7700 2350
Wire Wire Line
	7700 1800 7700 1950
Wire Wire Line
	7700 1450 7700 1500
Wire Wire Line
	6750 2150 7000 2150
Wire Wire Line
	5750 2750 6050 2750
Wire Wire Line
	6050 2850 5750 2850
Wire Wire Line
	7700 1900 8650 1900
Connection ~ 7700 1900
Wire Wire Line
	7700 3350 7700 3250
Wire Wire Line
	7950 2400 7950 2450
Wire Wire Line
	7050 5400 6950 5400
Wire Wire Line
	6300 5400 6650 5400
Wire Wire Line
	7350 5650 7350 5600
Wire Wire Line
	7350 5100 7350 5200
Wire Wire Line
	7350 4750 7350 4800
Wire Wire Line
	7350 5150 8100 5150
Connection ~ 7350 5150
Wire Wire Line
	8100 4950 8000 4950
Wire Wire Line
	8000 4950 8000 5150
Connection ~ 8000 5150
Wire Wire Line
	8000 4850 8100 4850
Wire Wire Line
	8100 5250 8000 5250
Wire Wire Line
	7500 4850 7700 4850
Wire Wire Line
	7550 5250 7700 5250
Wire Wire Line
	8500 5550 8500 5450
Wire Wire Line
	8500 4550 8500 4650
Wire Wire Line
	8900 4100 8900 4050
Wire Wire Line
	8900 3750 8900 3700
Wire Wire Line
	8900 4950 9400 4950
Wire Wire Line
	9250 4950 9250 4800
Wire Wire Line
	9250 4400 9250 4500
Wire Wire Line
	9550 4900 9550 4850
Wire Wire Line
	9550 4850 9400 4850
Wire Wire Line
	9400 4850 9400 4950
Connection ~ 9250 4950
Wire Wire Line
	9550 5200 9550 5250
Wire Wire Line
	9550 5250 9400 5250
Wire Wire Line
	9400 5250 9400 5150
Wire Wire Line
	9400 5150 8900 5150
Wire Wire Line
	9250 5250 9250 5150
Connection ~ 9250 5150
Wire Wire Line
	9250 5650 9250 5550
Wire Wire Line
	7700 4300 7800 4300
Wire Wire Line
	7700 4400 7800 4400
Wire Wire Line
	8100 3050 8000 3050
Wire Wire Line
	8400 3050 8600 3050
Wire Wire Line
	8550 2050 8550 2000
Wire Wire Line
	8550 2000 8650 2000
Wire Wire Line
	8550 3200 8550 3150
Wire Wire Line
	8550 3150 8600 3150
Wire Wire Line
	6050 3600 5750 3600
Wire Wire Line
	6050 3700 5750 3700
Wire Wire Line
	7450 4450 7450 4600
Wire Wire Line
	7450 4600 8300 4600
Wire Wire Line
	7450 3650 7450 3750
Wire Wire Line
	7450 4050 7450 4150
Wire Wire Line
	8300 4600 8300 4350
Wire Wire Line
	8050 4600 8050 4850
Connection ~ 8050 4850
Wire Wire Line
	8300 3950 8300 4050
Wire Wire Line
	8050 5850 8050 5900
Wire Wire Line
	8050 5900 7900 5900
Wire Wire Line
	7500 5900 7600 5900
Wire Wire Line
	7500 5800 7500 5900
Connection ~ 8050 4600
Wire Wire Line
	7650 5250 7650 5450
Wire Wire Line
	7650 5450 8050 5450
Wire Wire Line
	8050 5450 8050 5550
Connection ~ 7650 5250
Wire Wire Line
	6600 4750 6600 4850
Wire Wire Line
	6600 5150 6600 5300
Wire Wire Line
	6600 5300 6550 5300
Wire Wire Line
	6550 5300 6550 5400
Connection ~ 6550 5400
Wire Wire Line
	10050 2000 10050 2300
Wire Wire Line
	10150 2000 10150 2300
Wire Wire Line
	9750 2100 9750 2000
Wire Wire Line
	9550 2400 9850 2400
Wire Wire Line
	9850 2400 9850 2000
Wire Wire Line
	6500 1700 6500 1600
Wire Wire Line
	6500 1300 6500 1200
Wire Wire Line
	6500 800  6500 900 
Wire Wire Line
	9300 2600 9300 2650
Wire Wire Line
	9300 2650 9400 2650
Wire Wire Line
	9400 2750 8350 2750
Wire Wire Line
	8350 2750 8350 1900
Connection ~ 8350 1900
Wire Wire Line
	9300 3050 9300 2950
Wire Wire Line
	9300 2950 9400 2950
Wire Wire Line
	7450 2800 7950 2800
Wire Wire Line
	7950 2800 7950 2750
Wire Wire Line
	7700 2850 7700 2800
Connection ~ 7700 2800
Wire Wire Line
	9400 2850 8500 2850
Wire Wire Line
	8500 2850 8500 3050
Connection ~ 8500 3050
Wire Wire Line
	6000 7400 6000 7300
Wire Wire Line
	5600 7100 5700 7100
Wire Wire Line
	5000 7100 5300 7100
Wire Wire Line
	4250 7400 4250 7300
Wire Wire Line
	3850 7100 3950 7100
Wire Wire Line
	6000 6350 6000 6450
Wire Wire Line
	6000 6750 6000 6900
Wire Wire Line
	5350 6700 5650 6700
Wire Wire Line
	5650 6000 5650 6850
Wire Wire Line
	5650 6850 6000 6850
Connection ~ 6000 6850
Wire Wire Line
	5350 6350 5650 6350
Connection ~ 5650 6700
Wire Wire Line
	5350 6000 5650 6000
Connection ~ 5650 6350
Wire Wire Line
	4250 6350 4250 6450
Wire Wire Line
	4250 6750 4250 6900
Text Label 3250 7100 0    60   ~ 0
LED2
Wire Wire Line
	3250 7100 3550 7100
$Comp
L R R3
U 1 1
P 3700 7100
F 0 "R3" V 3780 7100 50  0000 C CNN
F 1 "1k" V 3700 7100 50  0000 C CNN
F 2 "w_smd_resistors:r_0805" V 3630 7100 50  0001 C CNN
F 3 "" H 3700 7100 50  0001 C CNN
	1    3700 7100
	0    -1   -1   0   
$EndComp
$Comp
L Q_NPN_BCE Q4
U 1 1
P 4150 7100
F 0 "Q4" H 4350 7175 50  0000 L CNN
F 1 "BC817-40" H 4350 7100 50  0000 L CNN
F 2 "w_smd_trans:sot23" H 4350 7025 50  0001 L CIN
F 3 "" H 4150 7100 50  0001 L CNN
	1    4150 7100
	1    0    0    -1  
$EndComp
$Comp
L +5V #PWR047
U 1 1
P 4950 5900
F 0 "#PWR047" H 4950 5750 50  0001 C CNN
F 1 "+5V" H 4950 6040 50  0000 C CNN
F 2 "" H 4950 5900 50  0001 C CNN
F 3 "" H 4950 5900 50  0001 C CNN
	1    4950 5900
	1    0    0    -1  
$EndComp
Wire Wire Line
	4950 5900 4950 6700
Wire Wire Line
	4950 6700 5050 6700
Wire Wire Line
	5050 6350 4950 6350
Connection ~ 4950 6350
Wire Wire Line
	5050 6000 4950 6000
Connection ~ 4950 6000
Wire Wire Line
	3600 6700 3900 6700
Wire Wire Line
	3900 6000 3900 6850
Wire Wire Line
	3600 6350 3900 6350
Connection ~ 3900 6700
Wire Wire Line
	3600 6000 3900 6000
Connection ~ 3900 6350
$Comp
L +5V #PWR048
U 1 1
P 3200 5900
F 0 "#PWR048" H 3200 5750 50  0001 C CNN
F 1 "+5V" H 3200 6040 50  0000 C CNN
F 2 "" H 3200 5900 50  0001 C CNN
F 3 "" H 3200 5900 50  0001 C CNN
	1    3200 5900
	1    0    0    -1  
$EndComp
Wire Wire Line
	3200 5900 3200 6700
Wire Wire Line
	3200 6700 3300 6700
Wire Wire Line
	3300 6350 3200 6350
Connection ~ 3200 6350
Wire Wire Line
	3300 6000 3200 6000
Connection ~ 3200 6000
Wire Wire Line
	3900 6850 4250 6850
Connection ~ 4250 6850
$EndSCHEMATC
